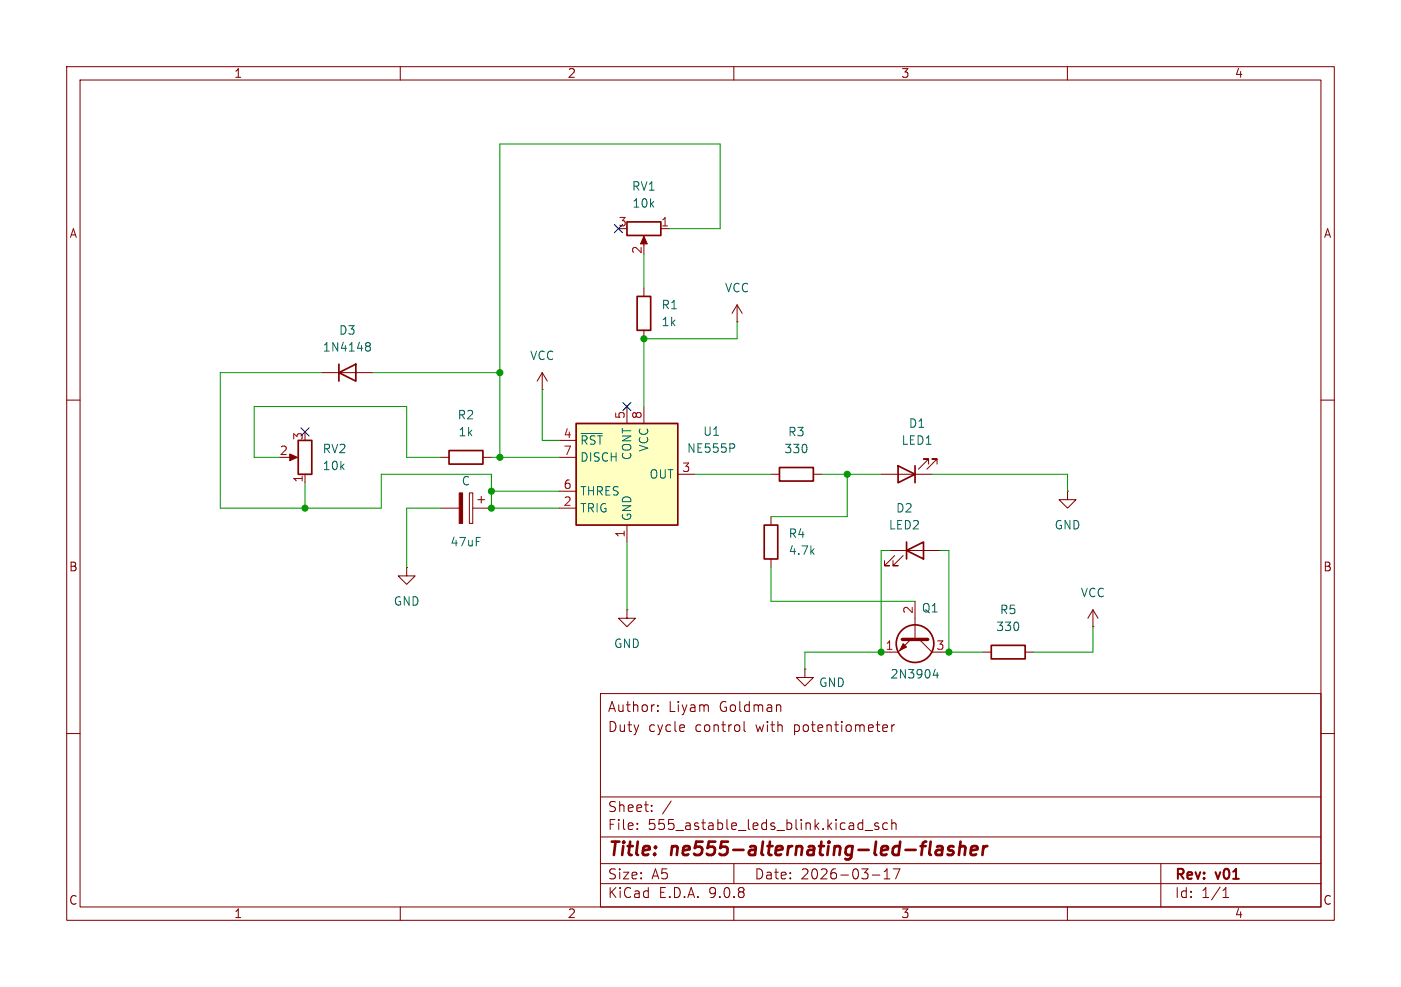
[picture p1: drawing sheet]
<svg xmlns="http://www.w3.org/2000/svg" width="210mm" height="148mm" viewBox="0 0 210 148" stroke-linecap="round" stroke-linejoin="round" font-family="sans-serif">
<g fill="none" stroke="#840000" stroke-width=".15">
<path d="M10 10h190v128h-190zM12 12h186v124h-186zM60 10v2M110 10v2M160 10v2M96.5 35.8v1M99.1 34.3h1.2M48.3 55.9h7.6M81.3 58.4h.1M81.3 55.9l-.8 1.3M81.3 55.9l.7 1.3M81.3 55.9v2.5"/>
<path d="M96.5 43.2v1.3M96.5 49.5v1.3M110.5 48.3h.1M110.5 45.7l-.8 1.3M110.5 45.7l.8 1.3M110.5 45.7v2.6M10 60h2M43.2 68.6h1M45.7 71.1v1.3M66 68.6h1.3M72.4 68.6h1.3M115.6 77.5v1.2"/>
<path d="M198 60h2M61 85.1v1.3h1.2l-1.2 1.2-1.3-1.2h1.3M61 85.1h.1M94 91.4v1.3h1.2l-1.2 1.3-1.3-1.3h1.3M94 91.4h.1M115.6 83.8v1.3M10 110h2M90 104h108v32h-108zM90 119.5h108M98.6 106.5v.2M98.6 105.8v.1M102.5 108.8l.1 .2-.7 .2"/>
<path d="M111.5 108.2v1.3l.3 .2M116.8 105.7l.2 .2v.8M132.5 108.7l.5 .1v.2l-.7 .2M133 109.6l-.5 .1M133.7 108.7v1M134.1 108.7l-.3 .1-.1 .2M198 110h2M60 136v2M90 132.5h108M90 129.5h108M90 125.5h108M95.5 124.2v.2"/>
<path d="M95.5 123.5v.1M97.7 121.5v.2M97.7 120.8v.1M100.6 120.1l-1.3 1.9M110 136v2M110 129.5v3M129.7 124.5h1.1M130.8 131.2h1.1M131.7 123.5l-.4-.1-.2 .2 .1 .2 .5 .2v.3h-.6M132.5 131.8h.9M132.5 130.7l.5-.4v1.5M133 123.5l-.4-.1-.3 .3v.4l.2 .2h.5"/>
<path d="M133.7 123.5a.37 .37 0 0 1 .6 .1v.8M133.7 122.9v1.5M134.9 130.3l-.6 1.5M160 136v2M174 129.5v6.5M183.3 134.6h.9M183.3 133.5l.5-.4v1.5"/>
</g>
<path d="M140.5 127l.2-.1 .5 .1 .1 .2-.1 1M141.3 127.4h-.7a.4 .4 0 0 0-.3 .4 .4 .4 0 0 0 .2 .4l.7-.1M142.9 127a.49 .49 0 0 0-.8 .3l.1 .1 .7 .2v.3l-.3 .3-.6-.1M143.9 127.1a.49 .49 0 0 1 .8 .1l-.1 1M144 126.2l-.3 2M145.5 127.5l1-.1v-.4l-.2-.1-.6 .1-.2 .9 .2 .3 .6-.1M147.4 126.9l-.1 1.3M148 126.9a.59 .59 0 0 0-.6 .4" fill="none" stroke="#840000" stroke-width=".4"/>
<path d="M94 33.3h5.1v2h-5.1zM50.8 55.9l2.5-1.3v2.6zM50.8 54.6v2.6M95.5 44.5h2v5h-2zM44.7 66h2v5.1h-2zM67.3 67.6h5.1v2h-5.1zM114.6 78.7h2v5.1h-2z" fill="none" stroke="#840000" stroke-width=".25"/>
<path d="M54.9 51.9h.1M54.9 51.4h.4l.2 .1v.2l-.2 .2M55 51.9h.3M55 51.9l-.1 .1M55.3 51.9l.2 .3v.3l-.2 .1h-.4" fill="none" stroke="#006464" stroke-width=".15"/>
<g fill="#840000" stroke="#840000" stroke-width=".15">
<path d="M96.5 35.4l.5 1.2h-1z"/>
<path d="M43.4 68.1l1.2 .5-1.2 .5z"/>
</g>
<path d="M86.4 63.5h15.2v15.2h-15.2z" fill="#ffffc2"/>
<g fill="none" stroke="#840000" stroke-width=".25">
<path d="M86.4 63.5h15.2v15.2h-15.2zM116.8 70.1h5.1v2h-5.1zM134.6 69.9l2.6 1.2-2.6 1.3zM137.2 69.9v2.5M135.9 82.6l2.5-1.3v2.5zM135.9 81.3v2.5M148.6 96.8h5.1v2h-5.1z"/>
<circle cx="137.2" cy="96.5" r="2.82"/>
</g>
<g fill="none" stroke="#840000" stroke-width=".15">
<path d="M66 76.2h2.8M70.4 73.9h.5v4.6h-.5zM70.9 76.2h2.8M71.6 74.9h1M72.1 74.4v1M83.8 66h2.6M83.8 68.6h2.6M83.8 73.7h2.6M83.8 76.2h2.6M94 61v2.5M94 78.7v2.6M96.5 61v2.5"/>
<path d="M101.6 71.1h2.5M115.6 71.1h1.2M121.9 71.1h1.3M132.1 71.1h7.6M139.2 69.6v-.8h-.8h.8l-1.5 1.6M140.5 69.6v-.8h-.8h.8l-1.6 1.6M160 73.7v1.2h1.3l-1.3 1.3-1.3-1.3h1.3M160 73.7h.1M133.3 82.6h7.7M134.1 83.3l-1.5 1.5h.7h-.7v-.7M135.4 83.3l-1.5 1.5h.7h-.7v-.7M136.5 95.9l-1.9 1.9h-2.5"/>
<path d="M137.2 90.2v5.7M137.8 95.9l1.9 1.9h2.5M147.3 97.8h1.3M153.7 97.8h1.2M163.8 94h.1M163.8 91.4l-.7 1.3M163.8 91.4l.8 1.3M163.8 91.4v2.6M120.6 100.3v1.3h1.3l-1.3 1.3-1.2-1.3h1.2M120.6 100.3h.1"/>
</g>
<path d="M87.1 65h3.2M110 66.6l.1 .2-.1 .4M140.2 100.3l-.3 .9h.8M140.5 100.8v.9" fill="none" stroke="#006464" stroke-width=".15"/>
<g fill="#840000" stroke="#840000" stroke-width=".15">
<path d="M68.8 73.9h.5v4.6h-.5z"/>
<path d="M135.4 96.5l.5 .5-1 .5z"/>
</g>
<path d="M135.3 95.9h3.8" fill="none" stroke="#840000" stroke-width=".51"/>
<g fill="none" stroke="#009600" stroke-width=".15">
<path d="M96.5 38.1v5.1M100.3 34.3h7.6v-12.7h-33v47M48.3 55.9h-15.3v20.3h24.1v-5.1h16.6v5.1h10.1M55.9 55.9h19M81.3 58.4v7.6h2.5M110.5 48.3v2.5h-14v10.2M41.9 68.6h-3.8v-7.6h22.9v7.6h5M45.7 72.4v3.8M66 76.2h-5v8.9M73.7 68.6h10.1M73.7 73.7h10.1M104.1 71.1h11.5"/>
<path d="M123.2 71.1h8.9M127 71.1v6.4h-11.4M139.7 71.1h20.3v2.6M94 81.3v10.1M115.6 85.1v5.1h21.6M133.3 82.6h-1.2v15.2h-11.5v2.5M141 82.6h1.2v15.2h5.1M163.8 94v3.8h-8.9"/>
</g>
<path d="M92.1 33.7l1.2 1.2M93.3 33.7l-1.2 1.2M45.1 64.2l1.2 1.2M46.3 64.2l-1.2 1.2M93.4 60.4l1.2 1.2M94.6 60.4l-1.2 1.2" fill="none" stroke="#000084" stroke-width=".15"/>
<g fill="#009600" stroke="#009600" stroke-width=".15">
<circle cx="74.9" cy="68.6" r=".46"/>
<circle cx="74.9" cy="55.9" r=".46"/>
<circle cx="73.7" cy="76.2" r=".46"/>
<circle cx="73.7" cy="73.7" r=".46"/>
<circle cx="45.7" cy="76.2" r=".46"/>
<circle cx="96.5" cy="50.8" r=".46"/>
<circle cx="127" cy="71.1" r=".46"/>
<circle cx="132.1" cy="97.8" r=".46"/>
<circle cx="142.2" cy="97.8" r=".46"/>
</g>
<g font-size="2.8" fill="#840000">
<text x="91" y="128.9">Title:</text>
<text x="100.7" y="128.9">ne555-alternating-led-flasher</text>
</g>
<g font-size="2.1" fill="#840000">
<text x="91" y="107">Author:</text>
<text x="100.2" y="107">Liyam</text>
<text x="107.9" y="107">Goldman</text>
<text x="91" y="110">Duty</text>
<text x="97.2" y="110">cycle</text>
<text x="104.3" y="110">control</text>
<text x="113.5" y="110">with</text>
<text x="119.3" y="110">potentiometer</text>
<text x="91" y="124.7">File:</text>
<text x="91" y="122">Sheet:</text>
<text x="97.1" y="124.7">555_astable_leds_blink.kicad_sch</text>
<text x="91" y="134.9">KiCad</text>
<text x="91" y="132.1">Size:</text>
<text x="97.7" y="132.1">A5</text>
<text x="98.7" y="134.9">E.D.A.</text>
<text x="106.3" y="134.9">9.0.8</text>
<text x="113" y="132.1">Date:</text>
<text x="120" y="132.1">2026-03-17</text>
<text x="176" y="132.3">Rev:</text>
<text x="176" y="134.9">Id:</text>
<text x="180.1" y="134.9">1/1</text>
<text x="182.4" y="132.3">v01</text>
</g>
<g font-size="1.8" fill="#840000">
<text x="35" y="11.9">1</text>
<text x="85" y="11.9">2</text>
<text x="135" y="11.9">3</text>
<text x="185" y="11.9">4</text>
<text x="10.3" y="35.9">A</text>
<text x="198.4" y="35.9">A</text>
<text x="10.3" y="85.9">B</text>
<text x="198.3" y="85.9">B</text>
<text x="10.3" y="135.9">C</text>
<text x="35" y="137.9">1</text>
<text x="85" y="137.9">2</text>
<text x="135" y="137.9">3</text>
<text x="185" y="137.9">4</text>
<text x="198.3" y="135.9">C</text>
</g>
<g font-size="1.8" fill="#006464">
<text x="94.6" y="28.8">RV1</text>
<text x="94.7" y="31.3">10k</text>
<text x="99.1" y="46.6">R1</text>
<text x="108.6" y="44">VCC</text>
<text x="48.3" y="52.9">1N4148</text>
<text x="50.7" y="50.4">D3</text>
<text x="99.1" y="49.1">1k</text>
<text x="79.4" y="54.2">VCC</text>
<text x="68.5" y="63.1">R2</text>
<text x="68.6" y="65.6">1k</text>
<text x="105.3" y="65.6">U1</text>
<text x="118" y="65.6">R3</text>
<text x="136.1" y="64.4">D1</text>
<text x="48.3" y="68.2">RV2</text>
<text x="48.3" y="70.7">10k</text>
<text x="86.9" y="66.9">~{RST}</text>
<text x="86.9" y="69.4">DISCH</text>
<text x="94.8" y="69.1" transform="rotate(-90 94.8 69.1)">CONT</text>
<text x="97.3" y="72">OUT</text>
<text x="97.4" y="67.8" transform="rotate(-90 97.4 67.8)">VCC</text>
<text x="102.9" y="68.1">NE555P</text>
<text x="117.5" y="68.2">330</text>
<text x="135" y="66.9">LED1</text>
<text x="69.1" y="73">C</text>
<text x="86.9" y="74.5">THRES</text>
<text x="86.9" y="77.1">TRIG</text>
<text x="134.2" y="77.1">D2</text>
<text x="67.4" y="82.1">47uF</text>
<text x="94.8" y="78.2" transform="rotate(-90 94.8 78.2)">GND</text>
<text x="118.1" y="80.9">R4</text>
<text x="118.1" y="83.4">4.7k</text>
<text x="133.1" y="79.6">LED2</text>
<text x="158" y="79.6">GND</text>
<text x="161.9" y="89.8">VCC</text>
<text x="58.9" y="91">GND</text>
<text x="138.1" y="92">Q1</text>
<text x="149.2" y="94.8">330</text>
<text x="149.8" y="92.3">R5</text>
<text x="91.9" y="97.4">GND</text>
<text x="133.4" y="102">2N3904</text>
<text x="122.7" y="103.2">GND</text>
</g>
<g font-size="1.8" fill="#a90000">
<text x="92.6" y="34">3</text>
<text x="99" y="34">1</text>
<text x="96.3" y="38.2" transform="rotate(-90 96.3 38.2)">2</text>
<text x="84.4" y="65.8">4</text>
<text x="93.7" y="62.9" transform="rotate(-90 93.7 62.9)">5</text>
<text x="96.3" y="62.9" transform="rotate(-90 96.3 62.9)">8</text>
<text x="41.8" y="68.3">2</text>
<text x="45.5" y="66.1" transform="rotate(-90 45.5 66.1)">3</text>
<text x="84.4" y="68.3">7</text>
<text x="102.2" y="70.9">3</text>
<text x="45.5" y="72.5" transform="rotate(-90 45.5 72.5)">1</text>
<text x="84.4" y="73.4">6</text>
<text x="84.4" y="75.9">2</text>
<text x="93.7" y="80.7" transform="rotate(-90 93.7 80.7)">1</text>
<text x="136.9" y="92.1" transform="rotate(-90 136.9 92.1)">2</text>
<text x="132.6" y="97.5">1</text>
<text x="140.3" y="97.5">3</text>
</g>
</svg>
